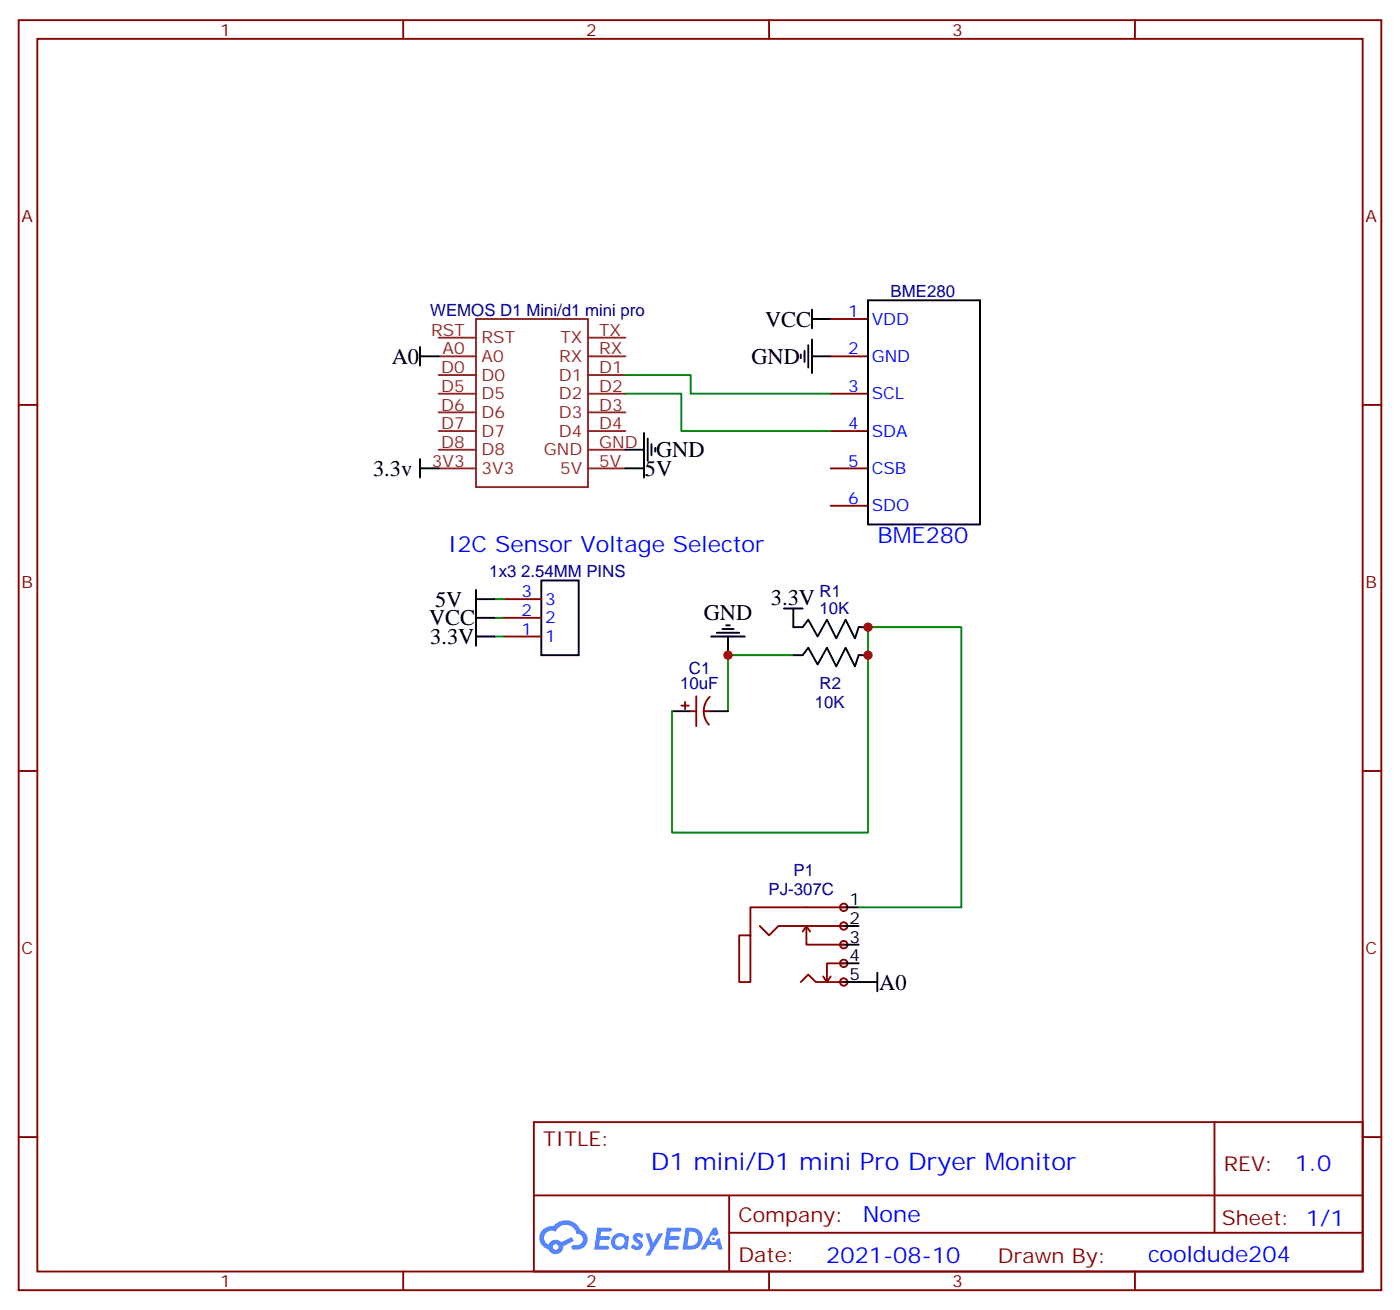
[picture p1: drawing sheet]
<svg xmlns="http://www.w3.org/2000/svg" width="265mm" height="247mm" viewBox="0 0 265 247" stroke-linecap="round" stroke-linejoin="round" font-family="sans-serif">
<g fill="none" stroke="#870000" stroke-width=".35">
<path d="M3.5 3.8h257.6v239.9h-257.6zM7.1 7.3h250.4v232.9h-250.4zM76.2 3.8v3.5M145.3 3.8v3.5M214.5 3.8v3.5M3.5 76.5h3.6M257.5 76.5h3.6M3.5 145.6h3.6M257.5 145.6h3.6M3.5 214.8h3.6M100.9 211.9h156.6v28.3h-156.6zM229.5 212v20.9"/>
<path d="M257.5 214.8h3.6M100.9 225.8h156.5M137.8 232.9h119.6M137.8 225.8v14.1M76.2 240.2v3.5M145.3 240.2v3.5M214.5 240.2v3.5"/>
</g>
<g fill="#5487ff">
<path d="M119.9 233.1a1.22 1.22 0 0 1 1.7 .3l-.4 .6a.47 .47 0 0 0-.3-.4 .47 .47 0 0 0-.5 .1v.2a1.55 1.55 0 0 1 1.1 1.5 1.34 1.34 0 0 1-2.3 .1l.5-.5a.6 .6 0 0 0 .4 .4 .6 .6 0 0 0 .6-.2l-.1-.3a1.25 1.25 0 0 1-.9-1.6z"/>
<path d="M112.9 231.9h1.5a1.22 1.22 0 0 1 1.2 .2 .37 .37 0 0 1-.4 .5h-1.6l-.1 .9h1.5a.37 .37 0 0 1 .3 .4 .37 .37 0 0 1-.4 .3h-1.5l-.2 1.1h.8a1.15 1.15 0 0 1 1.1 .2 .36 .36 0 0 1-.4 .5h-2.4z"/>
<path d="M126 231.9h1.6a1.23 1.23 0 0 1 1.1 .2 .37 .37 0 0 1-.3 .5h-1.6l-.2 .9h1.6a.37 .37 0 0 1 .3 .4 .37 .37 0 0 1-.4 .3h-1.6l-.1 1.1h.7a1.15 1.15 0 0 1 1.1 .2 .36 .36 0 0 1-.3 .5h-2.5z"/>
<path d="M134.8 231.9h.7l.3 1.2-.6 .3a.69 .69 0 0 0-1 .3 .69 .69 0 0 0 .4 1 .69 .69 0 0 0 .9-.6l.5-.3 .6 2.2h-.8l-.3-.9h-1.7l-.5 .9h-.8z"/>
<path d="M122 233h.8l.6 1.8 1.1-1.8h.9l-2.6 4.2h-.8l.9-1.6z"/>
<path d="M129.6 231.9l-.6 4.1h1.3a2.11 2.11 0 0 0 2.5-2.1 2.11 2.11 0 0 0-2.5-2zM130.3 232.6a1.39 1.39 0 0 1 1.7 1.4 1.39 1.39 0 0 1-1.8 1.3h-.3z"/>
<path d="M115.9 233.5a1.47 1.47 0 0 0-.2 2.1 1.47 1.47 0 0 0 2.1 .1l.8 .3 .3-2.3-.2-.2-.4-.1a1.49 1.49 0 0 0-2.4 .1zM116.5 233.9a.91 .91 0 0 1 1.5 .4 .91 .91 0 0 1-1 1.1 .87 .87 0 0 1-.8-.6 .87 .87 0 0 1 .3-.9z"/>
<path d="M102.6 232.3a2.18 2.18 0 0 0 1.1 3.7 1.44 1.44 0 0 0 1.6 .9 1.44 1.44 0 0 0 1.2-1.5l2-1-.5-.7-1.9 .9a1.47 1.47 0 0 0-2.4 .5 1.39 1.39 0 0 1-.7-2 1.39 1.39 0 0 1 2-.4 2.08 2.08 0 0 1 2.1-1.3 2.08 2.08 0 0 1 1.9 1.6 1.07 1.07 0 0 1 1.2 1 1.07 1.07 0 0 1-1.1 1.2h-.6a.43 .43 0 0 0-.5 .3 .43 .43 0 0 0 .4 .5 2.02 2.02 0 0 0 2.3-.8 2.02 2.02 0 0 0-.2-2.4l-.8-.5a2.98 2.98 0 0 0-5.1-.7l-1.1 .1zM104.5 235.6a.55 .55 0 0 1 1.1 0 .55 .55 0 0 1-1.1 0z"/>
<circle cx="134.8" cy="234" r=".26"/>
</g>
<g fill="none" stroke="#8c2424" stroke-width=".35">
<path d="M82.9 77.9h7.1M82.9 74.4h7.1M82.9 70.8h7.1M82.9 67.3h7.1M82.9 63.8h7.1M90 60.3h21.1v31.7h-21.1zM111.1 77.9h7.1M111.1 74.4h7.1M111.1 70.8h7.1M111.1 67.3h7.1M111.1 63.8h7.1M82.9 88.5h7.1"/>
<path d="M82.9 84.9h7.1M82.9 81.4h7.1M111.1 88.5h7.1M111.1 84.9h7.1M111.1 81.4h7.1"/>
</g>
<g fill="#f0f0f0" stroke="#870000" stroke-width=".35">
<circle cx="159.5" cy="185.5" r=".71"/>
<circle cx="159.5" cy="182" r=".71"/>
<circle cx="159.5" cy="178.4" r=".71"/>
<circle cx="159.5" cy="174.9" r=".71"/>
<circle cx="159.5" cy="171.4" r=".71"/>
</g>
<g fill="none" stroke="#000" stroke-width=".35">
<path d="M153.5 58.5v3.5M164 56.7h21.2v42.4h-21.2zM79.4 65.5v3.6M79.4 67.3h3.5M151.3 67v.7M152 66.3v2.1M152.8 65.2v4.2M153.5 60.3h3.5M153.5 64.1v6.4M153.5 67.3h3.5M79.4 88.5h3.5M79.4 86.7v3.5"/>
<path d="M118.2 84.9h3.5M118.2 88.5h3.5M121.7 81.8v8.4M122.4 82.8v4.3M123.1 83.9v2.1M123.8 84.6v.7M90 116.7h3.5M90 111.4v10.6M90 113.2h3.5M102.3 109.6h7.1v14.2h-7.1zM135.5 119.5h4.2M136.5 118.8h2.1"/>
<path d="M137.2 118.1h.7M148.2 114.9h3.5M149.9 114.9v3.6h1.8l1.1-1.4 1.7 3.1 1.8-3.1 1.7 3.5 1.8-3.5 1.8 3.5 .7-2.1h1.7M90 120.2h3.5M127 134.3h3.5M134.1 134.3h3.5M134.4 120.2h6.4M137.6 120.2v3.6M149.9 123.8h1.8l1.1-1.5 1.7 3.2 1.8-3.2 1.7 3.6 1.8-3.6 1.8 3.6 .7-2.1h1.7M158.7 171.4h3.6M158.7 174.9h3.6M158.7 178.4h3.6"/>
<path d="M158.7 182h3.6M158.7 185.5h7.1M165.8 183.7v3.6"/>
</g>
<g fill="none" stroke="#870000" stroke-width=".35">
<path d="M157 60.3h7M157 67.3h7M157 74.4h7M157 81.4h7M157 88.5h7M157 95.5h7M95.2 116.7h7.1M95.2 113.2h7.1M95.2 120.2h7.1M128.8 133.3h1.4M129.5 132.6v1.4M130.5 134.3h1.1"/>
<path d="M131.6 131.5v5.7M133 134.3h1.1M134.1 131.6a3.8 3.8 0 0 0-.1 5.3M143.6 174.9l1.7 1.8 1.8-1.8h12.4M152.4 174.9v3.5h7.1M152.4 174.9l-.7 1.1M152.4 174.9l.7 1.1M159.5 171.4h-17.7v5.3h-2.1v8.8h2.1v-8.8M151.3 185.5l1.5-1.4 1.4 1.4h5.3M155.6 184.4l.7 1.1M157 184.4l-.7 1.1M159.5 182h-3.2v3.5"/>
</g>
<path d="M118.2 74.4h10.6v7h28.2M118.2 70.8h12.3v3.6h26.5M93.5 116.7h1.7M93.5 113.2h1.7M93.5 120.2h1.7M127 134.3v23h37v-38.8h17.7v52.9h-19.4M149.9 123.8h-12.3v10.5" fill="none" stroke="#008700" stroke-width=".35"/>
<g fill="#c00">
<circle cx="164" cy="123.8" r=".88"/>
<circle cx="137.6" cy="123.8" r=".88"/>
<circle cx="164" cy="118.5" r=".88"/>
</g>
<text font-size="4.6" fill="#00f" x="123" y="221">D1 mini/D1 mini Pro Dryer Monitor</text>
<g font-size="4.2">
<text x="144.6" y="61.7">VCC</text>
<text x="74" y="68.7">A0</text>
<text x="142" y="68.7">GND</text>
<text x="70.5" y="89.9">3.3v</text>
<text x="121.9" y="89.9">5V</text>
<text x="124" y="86.4">GND</text>
<text x="81.1" y="118.1">VCC</text>
<text x="82.2" y="114.6">5V</text>
<text x="133" y="117.1">GND</text>
<text x="145.7" y="114.2">3.3V</text>
<text x="81.3" y="121.6">3.3V</text>
<text x="166.2" y="186.9">A0</text>
</g>
<g font-size="4.2" fill="#00f">
<text x="84.7" y="104.4">I2C Sensor Voltage Selector</text>
<text x="165.8" y="102.6">BME280</text>
<text x="244.7" y="221.2">1.0</text>
<text x="163.1" y="230.8">None</text>
<text x="156.1" y="238.6">2021-08-10</text>
<text x="217" y="238.4">cooldude204</text>
</g>
<g font-size="3.9" fill="#800">
<text x="102.7" y="216.5">TITLE:</text>
<text x="231.3" y="221.2">REV:</text>
<text x="139.6" y="230.7">Company:</text>
<text x="230.9" y="231.4">Sheet: 1/1</text>
<text x="139.6" y="238.4">Date:</text>
<text x="188.6" y="238.5">Drawn By:</text>
</g>
<g font-size="3.2" fill="#800">
<text x="41.6" y="6.8">1</text>
<text x="110.8" y="6.8">2</text>
<text x="179.9" y="6.8">3</text>
<text x="4.1" y="41.9">A</text>
<text x="258.1" y="41.9">A</text>
<text x="4.1" y="111.1">B</text>
<text x="258.1" y="111.1">B</text>
<text x="4.1" y="180.2">C</text>
<text x="258.1" y="180.2">C</text>
<text x="41.6" y="243.2">1</text>
<text x="110.8" y="243.2">2</text>
<text x="179.9" y="243.2">3</text>
</g>
<g font-size="3.2" fill="#000080">
<text x="81.3" y="59.6">WEMOS D1 Mini/d1 mini pro</text>
<text x="168.3" y="56.1">BME280</text>
<text x="92.5" y="109">1x3 2.54MM PINS</text>
<text x="154.9" y="112.8">R1</text>
<text x="154.9" y="116">10K</text>
<text x="128.5" y="130.2">10uF</text>
<text x="130.2" y="127.3">C1</text>
<text x="154.9" y="130.2">R2</text>
<text x="154" y="133.7">10K</text>
<text x="150" y="165.5">P1</text>
<text x="145.2" y="169">PJ-307C</text>
</g>
<g font-size="3.2" fill="#00f">
<text x="160.3" y="59.9">1</text>
<text x="164.7" y="61.3">VDD</text>
<text x="160.3" y="67">2</text>
<text x="164.7" y="68.4">GND</text>
<text x="160.3" y="74">3</text>
<text x="164.7" y="75.4">SCL</text>
<text x="160.3" y="81.1">4</text>
<text x="164.7" y="82.5">SDA</text>
<text x="160.3" y="88.1">5</text>
<text x="164.7" y="89.5">CSB</text>
<text x="160.3" y="95.2">6</text>
<text x="164.7" y="96.6">SDO</text>
<text x="98.5" y="112.8">3</text>
<text x="98.5" y="119.9">1</text>
<text x="98.5" y="116.3">2</text>
<text x="103" y="117.8">2</text>
<text x="103" y="114.2">3</text>
<text x="103" y="121.3">1</text>
</g>
<g font-size="3.2" fill="#8d2323">
<text x="81.5" y="63.4">RST</text>
<text x="91" y="64.8">RST</text>
<text x="105.9" y="64.8">TX</text>
<text x="113.2" y="63.4">TX</text>
<text x="83.4" y="70.5">D0</text>
<text x="83.7" y="67">A0</text>
<text x="91" y="71.9">D0</text>
<text x="91" y="68.4">A0</text>
<text x="105.6" y="71.9">D1</text>
<text x="105.7" y="68.4">RX</text>
<text x="113.2" y="70.5">D1</text>
<text x="113.2" y="67">RX</text>
<text x="83.4" y="77.5">D6</text>
<text x="83.4" y="74">D5</text>
<text x="91" y="75.4">D5</text>
<text x="105.6" y="75.4">D2</text>
<text x="113.2" y="77.5">D3</text>
<text x="113.2" y="74">D2</text>
<text x="83.4" y="81.1">D7</text>
<text x="91" y="82.5">D7</text>
<text x="91" y="79">D6</text>
<text x="105.6" y="82.5">D4</text>
<text x="105.6" y="79">D3</text>
<text x="113.2" y="81.1">D4</text>
<text x="81.6" y="88.1">3V3</text>
<text x="83.4" y="84.6">D8</text>
<text x="91" y="89.5">3V3</text>
<text x="91" y="86">D8</text>
<text x="102.8" y="86">GND</text>
<text x="105.9" y="89.5">5V</text>
<text x="113.2" y="88.1">5V</text>
<text x="113.2" y="84.6">GND</text>
</g>
<g font-size="3.2">
<text x="160.5" y="171">1</text>
<text x="160.5" y="174.6">2</text>
<text x="160.5" y="178.1">3</text>
<text x="160.5" y="181.6">4</text>
<text x="160.5" y="185.1">5</text>
</g>
</svg>
